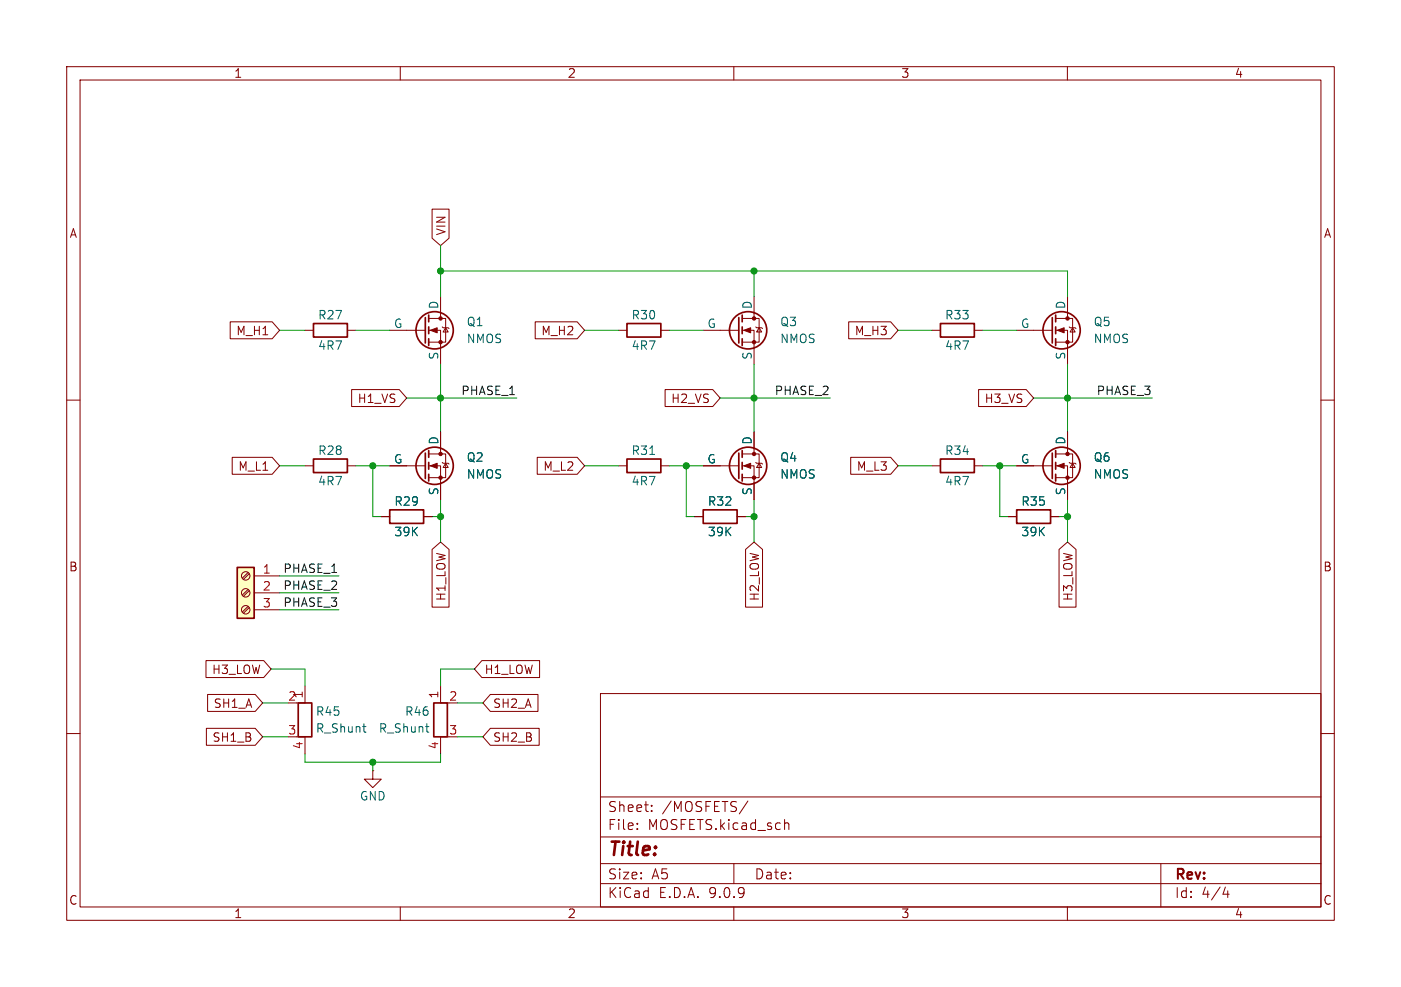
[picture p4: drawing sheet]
(kicad_sch
 (version 20250114)
 (generator "eeschema")
 (generator_version "9.0")
 (paper "A5")
 (lib_symbols
  (symbol "Connector:Screw_Terminal_01x03"
   (pin_names
    (offset 1.016) (hide yes)) (exclude_from_sim no) (in_bom yes) (on_board yes)
   (property "Reference" "J" (at 0 5.08 0) (effects (font (size 1.27 1.27))))
   (property "Value" "Screw_Terminal_01x03" (at 0 -5.08 0) (effects (font (size 1.27 1.27))))
   (property "Footprint" "" (at 0 0 0) (effects (font (size 1.27 1.27)) (hide yes)))
   (property "Datasheet" "~" (at 0 0 0) (effects (font (size 1.27 1.27)) (hide yes)))
   (property "Description" "Generic screw terminal, single row, 01x03, script generated (kicad-library-utils/schlib/autogen/connector/)" (at 0 0 0) (effects (font (size 1.27 1.27)) (hide yes)))
   (symbol "Screw_Terminal_01x03_1_1"
    (rectangle (start -1.27 3.81) (end 1.27 -3.81) (stroke (width 0.254) (type default)) (fill (type background)))
    (polyline (pts (xy -0.5334 2.8702) (xy 0.3302 2.032)) (stroke (width 0.1524) (type default)) (fill (type none)))
    (polyline (pts (xy -0.5334 0.3302) (xy 0.3302 -0.508)) (stroke (width 0.1524) (type default)) (fill (type none)))
    (polyline (pts (xy -0.5334 -2.2098) (xy 0.3302 -3.048)) (stroke (width 0.1524) (type default)) (fill (type none)))
    (polyline (pts (xy -0.3556 3.048) (xy 0.508 2.2098)) (stroke (width 0.1524) (type default)) (fill (type none)))
    (polyline (pts (xy -0.3556 0.508) (xy 0.508 -0.3302)) (stroke (width 0.1524) (type default)) (fill (type none)))
    (polyline (pts (xy -0.3556 -2.032) (xy 0.508 -2.8702)) (stroke (width 0.1524) (type default)) (fill (type none)))
    (circle (center 0 2.54) (radius 0.635) (stroke (width 0.1524) (type default)) (fill (type none)))
    (circle (center 0 0) (radius 0.635) (stroke (width 0.1524) (type default)) (fill (type none)))
    (circle (center 0 -2.54) (radius 0.635) (stroke (width 0.1524) (type default)) (fill (type none)))
    (pin passive line (at -5.08 2.54 0) (length 3.81) (name "Pin_1" (effects (font (size 1.27 1.27)))) (number "1" (effects (font (size 1.27 1.27)))))
    (pin passive line (at -5.08 0 0) (length 3.81) (name "Pin_2" (effects (font (size 1.27 1.27)))) (number "2" (effects (font (size 1.27 1.27)))))
    (pin passive line (at -5.08 -2.54 0) (length 3.81) (name "Pin_3" (effects (font (size 1.27 1.27)))) (number "3" (effects (font (size 1.27 1.27))))))
   (embedded_fonts no))
  (symbol "Device:R"
   (pin_numbers (hide yes))
   (pin_names
    (offset 0)) (exclude_from_sim no) (in_bom yes) (on_board yes)
   (property "Reference" "R" (at 2.032 0 90) (effects (font (size 1.27 1.27))))
   (property "Value" "R" (at 0 0 90) (effects (font (size 1.27 1.27))))
   (property "Footprint" "" (at -1.778 0 90) (effects (font (size 1.27 1.27)) (hide yes)))
   (property "Datasheet" "~" (at 0 0 0) (effects (font (size 1.27 1.27)) (hide yes)))
   (property "Description" "Resistor" (at 0 0 0) (effects (font (size 1.27 1.27)) (hide yes)))
   (symbol "R_0_1"
    (rectangle (start -1.016 -2.54) (end 1.016 2.54) (stroke (width 0.254) (type default)) (fill (type none))))
   (symbol "R_1_1"
    (pin passive line (at 0 3.81 270) (length 1.27) (name "~" (effects (font (size 1.27 1.27)))) (number "1" (effects (font (size 1.27 1.27)))))
    (pin passive line (at 0 -3.81 90) (length 1.27) (name "~" (effects (font (size 1.27 1.27)))) (number "2" (effects (font (size 1.27 1.27))))))
   (embedded_fonts no))
  (symbol "Device:R_Shunt"
   (pin_names
    (offset 0) (hide yes)) (exclude_from_sim no) (in_bom yes) (on_board yes)
   (property "Reference" "R" (at -2.032 0 90) (effects (font (size 1.27 1.27))))
   (property "Value" "R_Shunt" (at 0 0 90) (effects (font (size 1.27 1.27))))
   (property "Footprint" "" (at -1.778 0 90) (effects (font (size 1.27 1.27)) (hide yes)))
   (property "Datasheet" "~" (at 0 0 0) (effects (font (size 1.27 1.27)) (hide yes)))
   (property "Description" "Shunt resistor with Kelvin connections" (at 0 0 0) (effects (font (size 1.27 1.27)) (hide yes)))
   (symbol "R_Shunt_0_1"
    (rectangle (start -1.016 -2.54) (end 1.016 2.54) (stroke (width 0.254) (type default)) (fill (type none)))
    (polyline (pts (xy 0 -2.54) (xy 1.27 -2.54)) (stroke (width 0) (type default)) (fill (type none)))
    (polyline (pts (xy 1.27 2.54) (xy 0 2.54)) (stroke (width 0) (type default)) (fill (type none))))
   (symbol "R_Shunt_1_1"
    (pin passive line (at 0 5.08 270) (length 2.54) (name "~" (effects (font (size 1.27 1.27)))) (number "1" (effects (font (size 1.27 1.27)))))
    (pin passive line (at 0 -5.08 90) (length 2.54) (name "~" (effects (font (size 1.27 1.27)))) (number "4" (effects (font (size 1.27 1.27)))))
    (pin passive line (at 2.54 2.54 180) (length 1.27) (name "~" (effects (font (size 1.27 1.27)))) (number "2" (effects (font (size 1.27 1.27)))))
    (pin passive line (at 2.54 -2.54 180) (length 1.27) (name "~" (effects (font (size 1.27 1.27)))) (number "3" (effects (font (size 1.27 1.27))))))
   (embedded_fonts no))
  (symbol "Simulation_SPICE:NMOS"
   (pin_numbers (hide yes))
   (pin_names
    (offset 0)) (exclude_from_sim no) (in_bom yes) (on_board yes)
   (property "Reference" "Q" (at 5.08 1.27 0) (effects (font (size 1.27 1.27)) (justify left)))
   (property "Value" "NMOS" (at 5.08 -1.27 0) (effects (font (size 1.27 1.27)) (justify left)))
   (property "Footprint" "" (at 5.08 2.54 0) (effects (font (size 1.27 1.27)) (hide yes)))
   (property "Datasheet" "https://ngspice.sourceforge.io/docs/ngspice-html-manual/manual.xhtml#cha_MOSFETs" (at 0 -12.7 0) (effects (font (size 1.27 1.27)) (hide yes)))
   (property "Description" "N-MOSFET transistor, drain/source/gate" (at 0 0 0) (effects (font (size 1.27 1.27)) (hide yes)))
   (property "Sim.Device" "NMOS" (at 0 -17.145 0) (effects (font (size 1.27 1.27)) (hide yes)))
   (property "Sim.Type" "VDMOS" (at 0 -19.05 0) (effects (font (size 1.27 1.27)) (hide yes)))
   (property "Sim.Pins" "1=D 2=G 3=S" (at 0 -15.24 0) (effects (font (size 1.27 1.27)) (hide yes)))
   (symbol "NMOS_0_1"
    (polyline (pts (xy 0.254 1.905) (xy 0.254 -1.905)) (stroke (width 0.254) (type default)) (fill (type none)))
    (polyline (pts (xy 0.254 0) (xy -2.54 0)) (stroke (width 0) (type default)) (fill (type none)))
    (polyline (pts (xy 0.762 2.286) (xy 0.762 1.27)) (stroke (width 0.254) (type default)) (fill (type none)))
    (polyline (pts (xy 0.762 0.508) (xy 0.762 -0.508)) (stroke (width 0.254) (type default)) (fill (type none)))
    (polyline (pts (xy 0.762 -1.27) (xy 0.762 -2.286)) (stroke (width 0.254) (type default)) (fill (type none)))
    (polyline (pts (xy 0.762 -1.778) (xy 3.302 -1.778) (xy 3.302 1.778) (xy 0.762 1.778)) (stroke (width 0) (type default)) (fill (type none)))
    (polyline (pts (xy 1.016 0) (xy 2.032 0.381) (xy 2.032 -0.381) (xy 1.016 0)) (stroke (width 0) (type default)) (fill (type outline)))
    (circle (center 1.651 0) (radius 2.794) (stroke (width 0.254) (type default)) (fill (type none)))
    (polyline (pts (xy 2.54 2.54) (xy 2.54 1.778)) (stroke (width 0) (type default)) (fill (type none)))
    (circle (center 2.54 1.778) (radius 0.254) (stroke (width 0) (type default)) (fill (type outline)))
    (circle (center 2.54 -1.778) (radius 0.254) (stroke (width 0) (type default)) (fill (type outline)))
    (polyline (pts (xy 2.54 -2.54) (xy 2.54 0) (xy 0.762 0)) (stroke (width 0) (type default)) (fill (type none)))
    (polyline (pts (xy 2.794 0.508) (xy 2.921 0.381) (xy 3.683 0.381) (xy 3.81 0.254)) (stroke (width 0) (type default)) (fill (type none)))
    (polyline (pts (xy 3.302 0.381) (xy 2.921 -0.254) (xy 3.683 -0.254) (xy 3.302 0.381)) (stroke (width 0) (type default)) (fill (type none))))
   (symbol "NMOS_1_1"
    (pin input line (at -5.08 0 0) (length 2.54) (name "G" (effects (font (size 1.27 1.27)))) (number "2" (effects (font (size 1.27 1.27)))))
    (pin passive line (at 2.54 5.08 270) (length 2.54) (name "D" (effects (font (size 1.27 1.27)))) (number "1" (effects (font (size 1.27 1.27)))))
    (pin passive line (at 2.54 -5.08 90) (length 2.54) (name "S" (effects (font (size 1.27 1.27)))) (number "3" (effects (font (size 1.27 1.27))))))
   (embedded_fonts no))
  (symbol "power:GND"
   (power)
   (pin_numbers (hide yes))
   (pin_names
    (offset 0) (hide yes)) (exclude_from_sim no) (in_bom yes) (on_board yes)
   (property "Reference" "#PWR" (at 0 -6.35 0) (effects (font (size 1.27 1.27)) (hide yes)))
   (property "Value" "GND" (at 0 -3.81 0) (effects (font (size 1.27 1.27))))
   (property "Footprint" "" (at 0 0 0) (effects (font (size 1.27 1.27)) (hide yes)))
   (property "Datasheet" "" (at 0 0 0) (effects (font (size 1.27 1.27)) (hide yes)))
   (property "Description" "Power symbol creates a global label with name \"GND\" , ground" (at 0 0 0) (effects (font (size 1.27 1.27)) (hide yes)))
   (symbol "GND_0_1"
    (polyline (pts (xy 0 0) (xy 0 -1.27) (xy 1.27 -1.27) (xy 0 -2.54) (xy -1.27 -1.27) (xy 0 -1.27)) (stroke (width 0) (type default)) (fill (type none))))
   (symbol "GND_1_1"
    (pin power_in line (at 0 0 270) (length 0) (name "~" (effects (font (size 1.27 1.27)))) (number "1" (effects (font (size 1.27 1.27))))))
   (embedded_fonts no)))
 (junction
  (at 102.87 69.85)
  (diameter 0)
  (color 0 0 0 0))
 (junction
  (at 66.04 40.64)
  (diameter 0)
  (color 0 0 0 0))
 (junction
  (at 55.88 69.85)
  (diameter 0)
  (color 0 0 0 0))
 (junction
  (at 113.03 77.47)
  (diameter 0)
  (color 0 0 0 0))
 (junction
  (at 66.04 77.47)
  (diameter 0)
  (color 0 0 0 0))
 (junction
  (at 66.04 59.69)
  (diameter 0)
  (color 0 0 0 0))
 (junction
  (at 55.88 114.3)
  (diameter 0)
  (color 0 0 0 0))
 (junction
  (at 160.02 77.47)
  (diameter 0)
  (color 0 0 0 0))
 (junction
  (at 160.02 59.69)
  (diameter 0)
  (color 0 0 0 0))
 (junction
  (at 149.86 69.85)
  (diameter 0)
  (color 0 0 0 0))
 (junction
  (at 113.03 59.69)
  (diameter 0)
  (color 0 0 0 0))
 (junction
  (at 113.03 40.64)
  (diameter 0)
  (color 0 0 0 0))
 (wire
  (pts (xy 60.96 59.69) (xy 66.04 59.69))
  (stroke (width 0) (type default)))
 (wire
  (pts (xy 41.91 91.44) (xy 50.8 91.44))
  (stroke (width 0) (type default)))
 (wire
  (pts (xy 45.72 114.3) (xy 55.88 114.3))
  (stroke (width 0) (type default)))
 (wire
  (pts (xy 113.03 44.45) (xy 113.03 40.64))
  (stroke (width 0) (type default)))
 (wire
  (pts (xy 53.34 69.85) (xy 55.88 69.85))
  (stroke (width 0) (type default)))
 (wire
  (pts (xy 147.32 49.53) (xy 152.4 49.53))
  (stroke (width 0) (type default)))
 (wire
  (pts (xy 71.12 100.33) (xy 66.04 100.33))
  (stroke (width 0) (type default)))
 (wire
  (pts (xy 41.91 69.85) (xy 45.72 69.85))
  (stroke (width 0) (type default)))
 (wire
  (pts (xy 53.34 49.53) (xy 58.42 49.53))
  (stroke (width 0) (type default)))
 (wire
  (pts (xy 151.13 77.47) (xy 149.86 77.47))
  (stroke (width 0) (type default)))
 (wire
  (pts (xy 102.87 69.85) (xy 102.87 77.47))
  (stroke (width 0) (type default)))
 (wire
  (pts (xy 149.86 69.85) (xy 152.4 69.85))
  (stroke (width 0) (type default)))
 (wire
  (pts (xy 45.72 113.03) (xy 45.72 114.3))
  (stroke (width 0) (type default)))
 (wire
  (pts (xy 64.77 77.47) (xy 66.04 77.47))
  (stroke (width 0) (type default)))
 (wire
  (pts (xy 113.03 40.64) (xy 66.04 40.64))
  (stroke (width 0) (type default)))
 (wire
  (pts (xy 160.02 44.45) (xy 160.02 40.64))
  (stroke (width 0) (type default)))
 (wire
  (pts (xy 134.62 69.85) (xy 139.7 69.85))
  (stroke (width 0) (type default)))
 (wire
  (pts (xy 41.91 86.36) (xy 50.8 86.36))
  (stroke (width 0) (type default)))
 (wire
  (pts (xy 39.37 110.49) (xy 43.18 110.49))
  (stroke (width 0) (type default)))
 (wire
  (pts (xy 158.75 77.47) (xy 160.02 77.47))
  (stroke (width 0) (type default)))
 (wire
  (pts (xy 160.02 77.47) (xy 160.02 74.93))
  (stroke (width 0) (type default)))
 (wire
  (pts (xy 134.62 49.53) (xy 139.7 49.53))
  (stroke (width 0) (type default)))
 (wire
  (pts (xy 160.02 77.47) (xy 160.02 81.28))
  (stroke (width 0) (type default)))
 (wire
  (pts (xy 113.03 59.69) (xy 113.03 64.77))
  (stroke (width 0) (type default)))
 (wire
  (pts (xy 66.04 59.69) (xy 77.47 59.69))
  (stroke (width 0) (type default)))
 (wire
  (pts (xy 113.03 77.47) (xy 113.03 81.28))
  (stroke (width 0) (type default)))
 (wire
  (pts (xy 66.04 77.47) (xy 66.04 74.93))
  (stroke (width 0) (type default)))
 (wire
  (pts (xy 55.88 69.85) (xy 55.88 77.47))
  (stroke (width 0) (type default)))
 (wire
  (pts (xy 45.72 100.33) (xy 45.72 102.87))
  (stroke (width 0) (type default)))
 (wire
  (pts (xy 55.88 69.85) (xy 58.42 69.85))
  (stroke (width 0) (type default)))
 (wire
  (pts (xy 113.03 59.69) (xy 124.46 59.69))
  (stroke (width 0) (type default)))
 (wire
  (pts (xy 111.76 77.47) (xy 113.03 77.47))
  (stroke (width 0) (type default)))
 (wire
  (pts (xy 39.37 105.41) (xy 43.18 105.41))
  (stroke (width 0) (type default)))
 (wire
  (pts (xy 41.91 49.53) (xy 45.72 49.53))
  (stroke (width 0) (type default)))
 (wire
  (pts (xy 100.33 69.85) (xy 102.87 69.85))
  (stroke (width 0) (type default)))
 (wire
  (pts (xy 149.86 69.85) (xy 149.86 77.47))
  (stroke (width 0) (type default)))
 (wire
  (pts (xy 102.87 69.85) (xy 105.41 69.85))
  (stroke (width 0) (type default)))
 (wire
  (pts (xy 66.04 59.69) (xy 66.04 64.77))
  (stroke (width 0) (type default)))
 (wire
  (pts (xy 147.32 69.85) (xy 149.86 69.85))
  (stroke (width 0) (type default)))
 (wire
  (pts (xy 160.02 40.64) (xy 113.03 40.64))
  (stroke (width 0) (type default)))
 (wire
  (pts (xy 160.02 59.69) (xy 160.02 64.77))
  (stroke (width 0) (type default)))
 (wire
  (pts (xy 154.94 59.69) (xy 160.02 59.69))
  (stroke (width 0) (type default)))
 (wire
  (pts (xy 160.02 54.61) (xy 160.02 59.69))
  (stroke (width 0) (type default)))
 (wire
  (pts (xy 66.04 114.3) (xy 66.04 113.03))
  (stroke (width 0) (type default)))
 (wire
  (pts (xy 72.39 105.41) (xy 68.58 105.41))
  (stroke (width 0) (type default)))
 (wire
  (pts (xy 55.88 115.57) (xy 55.88 114.3))
  (stroke (width 0) (type default)))
 (wire
  (pts (xy 66.04 77.47) (xy 66.04 81.28))
  (stroke (width 0) (type default)))
 (wire
  (pts (xy 66.04 36.83) (xy 66.04 40.64))
  (stroke (width 0) (type default)))
 (wire
  (pts (xy 87.63 69.85) (xy 92.71 69.85))
  (stroke (width 0) (type default)))
 (wire
  (pts (xy 100.33 49.53) (xy 105.41 49.53))
  (stroke (width 0) (type default)))
 (wire
  (pts (xy 66.04 40.64) (xy 66.04 44.45))
  (stroke (width 0) (type default)))
 (wire
  (pts (xy 55.88 114.3) (xy 66.04 114.3))
  (stroke (width 0) (type default)))
 (wire
  (pts (xy 72.39 110.49) (xy 68.58 110.49))
  (stroke (width 0) (type default)))
 (wire
  (pts (xy 40.64 100.33) (xy 45.72 100.33))
  (stroke (width 0) (type default)))
 (wire
  (pts (xy 107.95 59.69) (xy 113.03 59.69))
  (stroke (width 0) (type default)))
 (wire
  (pts (xy 113.03 77.47) (xy 113.03 74.93))
  (stroke (width 0) (type default)))
 (wire
  (pts (xy 160.02 59.69) (xy 172.72 59.69))
  (stroke (width 0) (type default)))
 (wire
  (pts (xy 57.15 77.47) (xy 55.88 77.47))
  (stroke (width 0) (type default)))
 (wire
  (pts (xy 66.04 54.61) (xy 66.04 59.69))
  (stroke (width 0) (type default)))
 (wire
  (pts (xy 41.91 88.9) (xy 50.8 88.9))
  (stroke (width 0) (type default)))
 (wire
  (pts (xy 87.63 49.53) (xy 92.71 49.53))
  (stroke (width 0) (type default)))
 (wire
  (pts (xy 66.04 100.33) (xy 66.04 102.87))
  (stroke (width 0) (type default)))
 (wire
  (pts (xy 113.03 54.61) (xy 113.03 59.69))
  (stroke (width 0) (type default)))
 (wire
  (pts (xy 104.14 77.47) (xy 102.87 77.47))
  (stroke (width 0) (type default)))
 (label "PHASE_3"
  (at 50.8 91.44 180)
  (effects (font (size 1.27 1.27)) (justify right bottom)))
 (label "PHASE_2"
  (at 50.8 88.9 180)
  (effects (font (size 1.27 1.27)) (justify right bottom)))
 (label "PHASE_1"
  (at 77.47 59.69 180)
  (effects (font (size 1.27 1.27)) (justify right bottom)))
 (label "PHASE_3"
  (at 172.72 59.69 180)
  (effects (font (size 1.27 1.27)) (justify right bottom)))
 (label "PHASE_1"
  (at 50.8 86.36 180)
  (effects (font (size 1.27 1.27)) (justify right bottom)))
 (label "PHASE_2"
  (at 124.46 59.69 180)
  (effects (font (size 1.27 1.27)) (justify right bottom)))
 (global_label "H1_VS"
  (shape input)
  (at 60.96 59.69 180)
  (fields_autoplaced yes)
  (effects (font (size 1.27 1.27)) (justify right))
  (property "Intersheetrefs" "${INTERSHEET_REFS}" (at 52.1691 59.69 0) (effects (font (size 1.27 1.27)) (justify right) (hide yes))))
 (global_label "H3_LOW"
  (shape input)
  (at 40.64 100.33 180)
  (fields_autoplaced yes)
  (effects (font (size 1.27 1.27)) (justify right))
  (property "Intersheetrefs" "${INTERSHEET_REFS}" (at 30.3372 100.33 0) (effects (font (size 1.27 1.27)) (justify right) (hide yes))))
 (global_label "SH2_B"
  (shape input)
  (at 72.39 110.49 0)
  (fields_autoplaced yes)
  (effects (font (size 1.27 1.27)) (justify left))
  (property "Intersheetrefs" "${INTERSHEET_REFS}" (at 81.3623 110.49 0) (effects (font (size 1.27 1.27)) (justify left) (hide yes))))
 (global_label "H2_VS"
  (shape input)
  (at 107.95 59.69 180)
  (fields_autoplaced yes)
  (effects (font (size 1.27 1.27)) (justify right))
  (property "Intersheetrefs" "${INTERSHEET_REFS}" (at 99.1591 59.69 0) (effects (font (size 1.27 1.27)) (justify right) (hide yes))))
 (global_label "M_L1"
  (shape input)
  (at 41.91 69.85 180)
  (fields_autoplaced yes)
  (effects (font (size 1.27 1.27)) (justify right))
  (property "Intersheetrefs" "${INTERSHEET_REFS}" (at 34.2682 69.85 0) (effects (font (size 1.27 1.27)) (justify right) (hide yes))))
 (global_label "M_L3"
  (shape input)
  (at 134.62 69.85 180)
  (fields_autoplaced yes)
  (effects (font (size 1.27 1.27)) (justify right))
  (property "Intersheetrefs" "${INTERSHEET_REFS}" (at 126.9782 69.85 0) (effects (font (size 1.27 1.27)) (justify right) (hide yes))))
 (global_label "H1_LOW"
  (shape input)
  (at 71.12 100.33 0)
  (fields_autoplaced yes)
  (effects (font (size 1.27 1.27)) (justify left))
  (property "Intersheetrefs" "${INTERSHEET_REFS}" (at 81.4228 100.33 0) (effects (font (size 1.27 1.27)) (justify left) (hide yes))))
 (global_label "M_H2"
  (shape input)
  (at 87.63 49.53 180)
  (fields_autoplaced yes)
  (effects (font (size 1.27 1.27)) (justify right))
  (property "Intersheetrefs" "${INTERSHEET_REFS}" (at 79.6858 49.53 0) (effects (font (size 1.27 1.27)) (justify right) (hide yes))))
 (global_label "SH2_A"
  (shape input)
  (at 72.39 105.41 0)
  (fields_autoplaced yes)
  (effects (font (size 1.27 1.27)) (justify left))
  (property "Intersheetrefs" "${INTERSHEET_REFS}" (at 81.1809 105.41 0) (effects (font (size 1.27 1.27)) (justify left) (hide yes))))
 (global_label "H3_VS"
  (shape input)
  (at 154.94 59.69 180)
  (fields_autoplaced yes)
  (effects (font (size 1.27 1.27)) (justify right))
  (property "Intersheetrefs" "${INTERSHEET_REFS}" (at 146.1491 59.69 0) (effects (font (size 1.27 1.27)) (justify right) (hide yes))))
 (global_label "H3_LOW"
  (shape input)
  (at 160.02 81.28 270)
  (fields_autoplaced yes)
  (effects (font (size 1.27 1.27)) (justify right))
  (property "Intersheetrefs" "${INTERSHEET_REFS}" (at 160.02 91.5828 90) (effects (font (size 1.27 1.27)) (justify right) (hide yes))))
 (global_label "SH1_A"
  (shape input)
  (at 39.37 105.41 180)
  (fields_autoplaced yes)
  (effects (font (size 1.27 1.27)) (justify right))
  (property "Intersheetrefs" "${INTERSHEET_REFS}" (at 30.5791 105.41 0) (effects (font (size 1.27 1.27)) (justify right) (hide yes))))
 (global_label "H2_LOW"
  (shape input)
  (at 113.03 81.28 270)
  (fields_autoplaced yes)
  (effects (font (size 1.27 1.27)) (justify right))
  (property "Intersheetrefs" "${INTERSHEET_REFS}" (at 113.03 91.5828 90) (effects (font (size 1.27 1.27)) (justify right) (hide yes))))
 (global_label "VIN"
  (shape input)
  (at 66.04 36.83 90)
  (fields_autoplaced yes)
  (effects (font (size 1.27 1.27)) (justify left))
  (property "Intersheetrefs" "${INTERSHEET_REFS}" (at 66.04 30.8209 90) (effects (font (size 1.27 1.27)) (justify left) (hide yes))))
 (global_label "M_H3"
  (shape input)
  (at 134.62 49.53 180)
  (fields_autoplaced yes)
  (effects (font (size 1.27 1.27)) (justify right))
  (property "Intersheetrefs" "${INTERSHEET_REFS}" (at 126.6758 49.53 0) (effects (font (size 1.27 1.27)) (justify right) (hide yes))))
 (global_label "M_L2"
  (shape input)
  (at 87.63 69.85 180)
  (fields_autoplaced yes)
  (effects (font (size 1.27 1.27)) (justify right))
  (property "Intersheetrefs" "${INTERSHEET_REFS}" (at 79.9882 69.85 0) (effects (font (size 1.27 1.27)) (justify right) (hide yes))))
 (global_label "H1_LOW"
  (shape input)
  (at 66.04 81.28 270)
  (fields_autoplaced yes)
  (effects (font (size 1.27 1.27)) (justify right))
  (property "Intersheetrefs" "${INTERSHEET_REFS}" (at 66.04 91.5828 90) (effects (font (size 1.27 1.27)) (justify right) (hide yes))))
 (global_label "SH1_B"
  (shape input)
  (at 39.37 110.49 180)
  (fields_autoplaced yes)
  (effects (font (size 1.27 1.27)) (justify right))
  (property "Intersheetrefs" "${INTERSHEET_REFS}" (at 30.3977 110.49 0) (effects (font (size 1.27 1.27)) (justify right) (hide yes))))
 (global_label "M_H1"
  (shape input)
  (at 41.91 49.53 180)
  (fields_autoplaced yes)
  (effects (font (size 1.27 1.27)) (justify right))
  (property "Intersheetrefs" "${INTERSHEET_REFS}" (at 33.9658 49.53 0) (effects (font (size 1.27 1.27)) (justify right) (hide yes))))
 (symbol
  (lib_id "Device:R")
  (at 107.95 77.47 90)
  (unit 1)
  (exclude_from_sim no)
  (in_bom yes)
  (on_board yes)
  (dnp no)
  (property "Reference" "R32" (at 107.95 75.184 90) (effects (font (size 1.27 1.27))))
  (property "Value" "39K" (at 107.95 79.756 90) (effects (font (size 1.27 1.27))))
  (property "Footprint" "Resistor_SMD:R_0603_1608Metric" (at 107.95 79.248 90) (effects (font (size 1.27 1.27)) (hide yes)))
  (property "Datasheet" "~" (at 107.95 77.47 0) (effects (font (size 1.27 1.27)) (hide yes)))
  (property "Description" "Resistor" (at 107.95 77.47 0) (effects (font (size 1.27 1.27)) (hide yes)))
  (pin "1")
  (pin "2"))
 (symbol
  (lib_id "Device:R_Shunt")
  (at 45.72 107.95 0)
  (mirror y)
  (unit 1)
  (exclude_from_sim no)
  (in_bom yes)
  (on_board yes)
  (dnp no)
  (property "Reference" "R45" (at 47.244 106.68 0) (effects (font (size 1.27 1.27)) (justify right)))
  (property "Value" "R_Shunt" (at 47.244 109.22 0) (effects (font (size 1.27 1.27)) (justify right)))
  (property "Footprint" "Resistor_SMD:R_Shunt_Ohmite_LVK20" (at 47.498 107.95 90) (effects (font (size 1.27 1.27)) (hide yes)))
  (property "Datasheet" "~" (at 45.72 107.95 0) (effects (font (size 1.27 1.27)) (hide yes)))
  (property "Description" "Shunt resistor with Kelvin connections" (at 45.72 107.95 0) (effects (font (size 1.27 1.27)) (hide yes)))
  (pin "2")
  (pin "4")
  (pin "1")
  (pin "3"))
 (symbol
  (lib_id "Device:R")
  (at 49.53 49.53 90)
  (unit 1)
  (exclude_from_sim no)
  (in_bom yes)
  (on_board yes)
  (dnp no)
  (property "Reference" "R27" (at 49.53 47.244 90) (effects (font (size 1.27 1.27))))
  (property "Value" "4R7" (at 49.53 51.816 90) (effects (font (size 1.27 1.27))))
  (property "Footprint" "Resistor_SMD:R_0603_1608Metric" (at 49.53 51.308 90) (effects (font (size 1.27 1.27)) (hide yes)))
  (property "Datasheet" "~" (at 49.53 49.53 0) (effects (font (size 1.27 1.27)) (hide yes)))
  (property "Description" "Resistor" (at 49.53 49.53 0) (effects (font (size 1.27 1.27)) (hide yes)))
  (pin "1")
  (pin "2"))
 (symbol
  (lib_id "Simulation_SPICE:NMOS")
  (at 63.5 69.85 0)
  (unit 1)
  (exclude_from_sim no)
  (in_bom yes)
  (on_board yes)
  (dnp no)
  (fields_autoplaced yes)
  (property "Reference" "Q2" (at 69.85 68.5799 0) (effects (font (size 1.27 1.27)) (justify left)))
  (property "Value" "NMOS" (at 69.85 71.1199 0) (effects (font (size 1.27 1.27)) (justify left)))
  (property "Footprint" "IRFS7530:TRANS_IRF3205S" (at 68.58 67.31 0) (effects (font (size 1.27 1.27)) (hide yes)))
  (property "Datasheet" "https://ngspice.sourceforge.io/docs/ngspice-html-manual/manual.xhtml#cha_MOSFETs" (at 63.5 82.55 0) (effects (font (size 1.27 1.27)) (hide yes)))
  (property "Description" "N-MOSFET transistor, drain/source/gate" (at 63.5 69.85 0) (effects (font (size 1.27 1.27)) (hide yes)))
  (property "Sim.Device" "NMOS" (at 63.5 86.995 0) (effects (font (size 1.27 1.27)) (hide yes)))
  (property "Sim.Type" "VDMOS" (at 63.5 88.9 0) (effects (font (size 1.27 1.27)) (hide yes)))
  (property "Sim.Pins" "1=D 2=G 3=S" (at 63.5 85.09 0) (effects (font (size 1.27 1.27)) (hide yes)))
  (pin "1")
  (pin "3")
  (pin "2"))
 (symbol
  (lib_id "Simulation_SPICE:NMOS")
  (at 157.48 69.85 0)
  (unit 1)
  (exclude_from_sim no)
  (in_bom yes)
  (on_board yes)
  (dnp no)
  (fields_autoplaced yes)
  (property "Reference" "Q6" (at 163.83 68.5799 0) (effects (font (size 1.27 1.27)) (justify left)))
  (property "Value" "NMOS" (at 163.83 71.1199 0) (effects (font (size 1.27 1.27)) (justify left)))
  (property "Footprint" "IRFS7530:TRANS_IRF3205S" (at 162.56 67.31 0) (effects (font (size 1.27 1.27)) (hide yes)))
  (property "Datasheet" "https://ngspice.sourceforge.io/docs/ngspice-html-manual/manual.xhtml#cha_MOSFETs" (at 157.48 82.55 0) (effects (font (size 1.27 1.27)) (hide yes)))
  (property "Description" "N-MOSFET transistor, drain/source/gate" (at 157.48 69.85 0) (effects (font (size 1.27 1.27)) (hide yes)))
  (property "Sim.Device" "NMOS" (at 157.48 86.995 0) (effects (font (size 1.27 1.27)) (hide yes)))
  (property "Sim.Type" "VDMOS" (at 157.48 88.9 0) (effects (font (size 1.27 1.27)) (hide yes)))
  (property "Sim.Pins" "1=D 2=G 3=S" (at 157.48 85.09 0) (effects (font (size 1.27 1.27)) (hide yes)))
  (pin "1")
  (pin "3")
  (pin "2"))
 (symbol
  (lib_id "Device:R")
  (at 143.51 69.85 90)
  (unit 1)
  (exclude_from_sim no)
  (in_bom yes)
  (on_board yes)
  (dnp no)
  (property "Reference" "R34" (at 143.51 67.564 90) (effects (font (size 1.27 1.27))))
  (property "Value" "4R7" (at 143.51 72.136 90) (effects (font (size 1.27 1.27))))
  (property "Footprint" "Resistor_SMD:R_0603_1608Metric" (at 143.51 71.628 90) (effects (font (size 1.27 1.27)) (hide yes)))
  (property "Datasheet" "~" (at 143.51 69.85 0) (effects (font (size 1.27 1.27)) (hide yes)))
  (property "Description" "Resistor" (at 143.51 69.85 0) (effects (font (size 1.27 1.27)) (hide yes)))
  (pin "1")
  (pin "2"))
 (symbol
  (lib_id "Device:R_Shunt")
  (at 66.04 107.95 0)
  (unit 1)
  (exclude_from_sim no)
  (in_bom yes)
  (on_board yes)
  (dnp no)
  (property "Reference" "R46" (at 64.516 106.68 0) (effects (font (size 1.27 1.27)) (justify right)))
  (property "Value" "R_Shunt" (at 64.516 109.22 0) (effects (font (size 1.27 1.27)) (justify right)))
  (property "Footprint" "Resistor_SMD:R_Shunt_Ohmite_LVK20" (at 64.262 107.95 90) (effects (font (size 1.27 1.27)) (hide yes)))
  (property "Datasheet" "~" (at 66.04 107.95 0) (effects (font (size 1.27 1.27)) (hide yes)))
  (property "Description" "Shunt resistor with Kelvin connections" (at 66.04 107.95 0) (effects (font (size 1.27 1.27)) (hide yes)))
  (pin "2")
  (pin "4")
  (pin "1")
  (pin "3"))
 (symbol
  (lib_id "Simulation_SPICE:NMOS")
  (at 110.49 69.85 0)
  (unit 1)
  (exclude_from_sim no)
  (in_bom yes)
  (on_board yes)
  (dnp no)
  (fields_autoplaced yes)
  (property "Reference" "Q4" (at 116.84 68.5799 0) (effects (font (size 1.27 1.27)) (justify left)))
  (property "Value" "NMOS" (at 116.84 71.1199 0) (effects (font (size 1.27 1.27)) (justify left)))
  (property "Footprint" "IRFS7530:TRANS_IRF3205S" (at 115.57 67.31 0) (effects (font (size 1.27 1.27)) (hide yes)))
  (property "Datasheet" "https://ngspice.sourceforge.io/docs/ngspice-html-manual/manual.xhtml#cha_MOSFETs" (at 110.49 82.55 0) (effects (font (size 1.27 1.27)) (hide yes)))
  (property "Description" "N-MOSFET transistor, drain/source/gate" (at 110.49 69.85 0) (effects (font (size 1.27 1.27)) (hide yes)))
  (property "Sim.Device" "NMOS" (at 110.49 86.995 0) (effects (font (size 1.27 1.27)) (hide yes)))
  (property "Sim.Type" "VDMOS" (at 110.49 88.9 0) (effects (font (size 1.27 1.27)) (hide yes)))
  (property "Sim.Pins" "1=D 2=G 3=S" (at 110.49 85.09 0) (effects (font (size 1.27 1.27)) (hide yes)))
  (pin "1")
  (pin "3")
  (pin "2"))
 (symbol
  (lib_id "Device:R")
  (at 96.52 49.53 90)
  (unit 1)
  (exclude_from_sim no)
  (in_bom yes)
  (on_board yes)
  (dnp no)
  (property "Reference" "R30" (at 96.52 47.244 90) (effects (font (size 1.27 1.27))))
  (property "Value" "4R7" (at 96.52 51.816 90) (effects (font (size 1.27 1.27))))
  (property "Footprint" "Resistor_SMD:R_0603_1608Metric" (at 96.52 51.308 90) (effects (font (size 1.27 1.27)) (hide yes)))
  (property "Datasheet" "~" (at 96.52 49.53 0) (effects (font (size 1.27 1.27)) (hide yes)))
  (property "Description" "Resistor" (at 96.52 49.53 0) (effects (font (size 1.27 1.27)) (hide yes)))
  (pin "1")
  (pin "2"))
 (symbol
  (lib_id "Device:R")
  (at 49.53 69.85 90)
  (unit 1)
  (exclude_from_sim no)
  (in_bom yes)
  (on_board yes)
  (dnp no)
  (property "Reference" "R28" (at 49.53 67.564 90) (effects (font (size 1.27 1.27))))
  (property "Value" "4R7" (at 49.53 72.136 90) (effects (font (size 1.27 1.27))))
  (property "Footprint" "Resistor_SMD:R_0603_1608Metric" (at 49.53 71.628 90) (effects (font (size 1.27 1.27)) (hide yes)))
  (property "Datasheet" "~" (at 49.53 69.85 0) (effects (font (size 1.27 1.27)) (hide yes)))
  (property "Description" "Resistor" (at 49.53 69.85 0) (effects (font (size 1.27 1.27)) (hide yes)))
  (pin "1")
  (pin "2"))
 (symbol
  (lib_id "Device:R")
  (at 96.52 69.85 90)
  (unit 1)
  (exclude_from_sim no)
  (in_bom yes)
  (on_board yes)
  (dnp no)
  (property "Reference" "R31" (at 96.52 67.564 90) (effects (font (size 1.27 1.27))))
  (property "Value" "4R7" (at 96.52 72.136 90) (effects (font (size 1.27 1.27))))
  (property "Footprint" "Resistor_SMD:R_0603_1608Metric" (at 96.52 71.628 90) (effects (font (size 1.27 1.27)) (hide yes)))
  (property "Datasheet" "~" (at 96.52 69.85 0) (effects (font (size 1.27 1.27)) (hide yes)))
  (property "Description" "Resistor" (at 96.52 69.85 0) (effects (font (size 1.27 1.27)) (hide yes)))
  (pin "1")
  (pin "2"))
 (symbol
  (lib_id "Simulation_SPICE:NMOS")
  (at 110.49 49.53 0)
  (unit 1)
  (exclude_from_sim no)
  (in_bom yes)
  (on_board yes)
  (dnp no)
  (fields_autoplaced yes)
  (property "Reference" "Q3" (at 116.84 48.2599 0) (effects (font (size 1.27 1.27)) (justify left)))
  (property "Value" "NMOS" (at 116.84 50.7999 0) (effects (font (size 1.27 1.27)) (justify left)))
  (property "Footprint" "IRFS7530:TRANS_IRF3205S" (at 115.57 46.99 0) (effects (font (size 1.27 1.27)) (hide yes)))
  (property "Datasheet" "https://ngspice.sourceforge.io/docs/ngspice-html-manual/manual.xhtml#cha_MOSFETs" (at 110.49 62.23 0) (effects (font (size 1.27 1.27)) (hide yes)))
  (property "Description" "N-MOSFET transistor, drain/source/gate" (at 110.49 49.53 0) (effects (font (size 1.27 1.27)) (hide yes)))
  (property "Sim.Device" "NMOS" (at 110.49 66.675 0) (effects (font (size 1.27 1.27)) (hide yes)))
  (property "Sim.Type" "VDMOS" (at 110.49 68.58 0) (effects (font (size 1.27 1.27)) (hide yes)))
  (property "Sim.Pins" "1=D 2=G 3=S" (at 110.49 64.77 0) (effects (font (size 1.27 1.27)) (hide yes)))
  (pin "1")
  (pin "3")
  (pin "2"))
 (symbol
  (lib_id "Device:R")
  (at 154.94 77.47 90)
  (unit 1)
  (exclude_from_sim no)
  (in_bom yes)
  (on_board yes)
  (dnp no)
  (property "Reference" "R35" (at 154.94 75.184 90) (effects (font (size 1.27 1.27))))
  (property "Value" "39K" (at 154.94 79.756 90) (effects (font (size 1.27 1.27))))
  (property "Footprint" "Resistor_SMD:R_0603_1608Metric" (at 154.94 79.248 90) (effects (font (size 1.27 1.27)) (hide yes)))
  (property "Datasheet" "~" (at 154.94 77.47 0) (effects (font (size 1.27 1.27)) (hide yes)))
  (property "Description" "Resistor" (at 154.94 77.47 0) (effects (font (size 1.27 1.27)) (hide yes)))
  (pin "1")
  (pin "2"))
 (symbol
  (lib_id "Simulation_SPICE:NMOS")
  (at 63.5 49.53 0)
  (unit 1)
  (exclude_from_sim no)
  (in_bom yes)
  (on_board yes)
  (dnp no)
  (fields_autoplaced yes)
  (property "Reference" "Q1" (at 69.85 48.2599 0) (effects (font (size 1.27 1.27)) (justify left)))
  (property "Value" "NMOS" (at 69.85 50.7999 0) (effects (font (size 1.27 1.27)) (justify left)))
  (property "Footprint" "IRFS7530:TRANS_IRF3205S" (at 68.58 46.99 0) (effects (font (size 1.27 1.27)) (hide yes)))
  (property "Datasheet" "https://ngspice.sourceforge.io/docs/ngspice-html-manual/manual.xhtml#cha_MOSFETs" (at 63.5 62.23 0) (effects (font (size 1.27 1.27)) (hide yes)))
  (property "Description" "N-MOSFET transistor, drain/source/gate" (at 63.5 49.53 0) (effects (font (size 1.27 1.27)) (hide yes)))
  (property "Sim.Device" "NMOS" (at 63.5 66.675 0) (effects (font (size 1.27 1.27)) (hide yes)))
  (property "Sim.Type" "VDMOS" (at 63.5 68.58 0) (effects (font (size 1.27 1.27)) (hide yes)))
  (property "Sim.Pins" "1=D 2=G 3=S" (at 63.5 64.77 0) (effects (font (size 1.27 1.27)) (hide yes)))
  (pin "1")
  (pin "3")
  (pin "2"))
 (symbol
  (lib_id "Connector:Screw_Terminal_01x03")
  (at 36.83 88.9 0)
  (mirror y)
  (unit 1)
  (exclude_from_sim no)
  (in_bom yes)
  (on_board yes)
  (dnp no)
  (fields_autoplaced yes)
  (property "Reference" "J2" (at 36.83 80.01 0) (effects (font (size 1.27 1.27)) (hide yes)))
  (property "Value" "Screw_Terminal_01x03" (at 36.83 82.55 0) (effects (font (size 1.27 1.27)) (hide yes)))
  (property "Footprint" "TerminalBlock_Phoenix:TerminalBlock_Phoenix_MKDS-1,5-3-5.08_1x03_P5.08mm_Horizontal" (at 36.83 88.9 0) (effects (font (size 1.27 1.27)) (hide yes)))
  (property "Datasheet" "~" (at 36.83 88.9 0) (effects (font (size 1.27 1.27)) (hide yes)))
  (property "Description" "Generic screw terminal, single row, 01x03, script generated (kicad-library-utils/schlib/autogen/connector/)" (at 36.83 88.9 0) (effects (font (size 1.27 1.27)) (hide yes)))
  (pin "1")
  (pin "2")
  (pin "3"))
 (symbol
  (lib_id "power:GND")
  (at 55.88 115.57 0)
  (unit 1)
  (exclude_from_sim no)
  (in_bom yes)
  (on_board yes)
  (dnp no)
  (property "Reference" "#PWR048" (at 55.88 121.92 0) (effects (font (size 1.27 1.27)) (hide yes)))
  (property "Value" "GND" (at 55.88 119.38 0) (effects (font (size 1.27 1.27))))
  (property "Footprint" "" (at 55.88 115.57 0) (effects (font (size 1.27 1.27)) (hide yes)))
  (property "Datasheet" "" (at 55.88 115.57 0) (effects (font (size 1.27 1.27)) (hide yes)))
  (property "Description" "Power symbol creates a global label with name \"GND\" , ground" (at 55.88 115.57 0) (effects (font (size 1.27 1.27)) (hide yes)))
  (pin "1"))
 (symbol
  (lib_id "Device:R")
  (at 60.96 77.47 90)
  (unit 1)
  (exclude_from_sim no)
  (in_bom yes)
  (on_board yes)
  (dnp no)
  (property "Reference" "R29" (at 60.96 75.184 90) (effects (font (size 1.27 1.27))))
  (property "Value" "39K" (at 60.96 79.756 90) (effects (font (size 1.27 1.27))))
  (property "Footprint" "Resistor_SMD:R_0603_1608Metric" (at 60.96 79.248 90) (effects (font (size 1.27 1.27)) (hide yes)))
  (property "Datasheet" "~" (at 60.96 77.47 0) (effects (font (size 1.27 1.27)) (hide yes)))
  (property "Description" "Resistor" (at 60.96 77.47 0) (effects (font (size 1.27 1.27)) (hide yes)))
  (pin "1")
  (pin "2"))
 (symbol
  (lib_id "Simulation_SPICE:NMOS")
  (at 157.48 49.53 0)
  (unit 1)
  (exclude_from_sim no)
  (in_bom yes)
  (on_board yes)
  (dnp no)
  (fields_autoplaced yes)
  (property "Reference" "Q5" (at 163.83 48.2599 0) (effects (font (size 1.27 1.27)) (justify left)))
  (property "Value" "NMOS" (at 163.83 50.7999 0) (effects (font (size 1.27 1.27)) (justify left)))
  (property "Footprint" "IRFS7530:TRANS_IRF3205S" (at 162.56 46.99 0) (effects (font (size 1.27 1.27)) (hide yes)))
  (property "Datasheet" "https://ngspice.sourceforge.io/docs/ngspice-html-manual/manual.xhtml#cha_MOSFETs" (at 157.48 62.23 0) (effects (font (size 1.27 1.27)) (hide yes)))
  (property "Description" "N-MOSFET transistor, drain/source/gate" (at 157.48 49.53 0) (effects (font (size 1.27 1.27)) (hide yes)))
  (property "Sim.Device" "NMOS" (at 157.48 66.675 0) (effects (font (size 1.27 1.27)) (hide yes)))
  (property "Sim.Type" "VDMOS" (at 157.48 68.58 0) (effects (font (size 1.27 1.27)) (hide yes)))
  (property "Sim.Pins" "1=D 2=G 3=S" (at 157.48 64.77 0) (effects (font (size 1.27 1.27)) (hide yes)))
  (pin "1")
  (pin "3")
  (pin "2"))
 (symbol
  (lib_id "Device:R")
  (at 143.51 49.53 90)
  (unit 1)
  (exclude_from_sim no)
  (in_bom yes)
  (on_board yes)
  (dnp no)
  (property "Reference" "R33" (at 143.51 47.244 90) (effects (font (size 1.27 1.27))))
  (property "Value" "4R7" (at 143.51 51.816 90) (effects (font (size 1.27 1.27))))
  (property "Footprint" "Resistor_SMD:R_0603_1608Metric" (at 143.51 51.308 90) (effects (font (size 1.27 1.27)) (hide yes)))
  (property "Datasheet" "~" (at 143.51 49.53 0) (effects (font (size 1.27 1.27)) (hide yes)))
  (property "Description" "Resistor" (at 143.51 49.53 0) (effects (font (size 1.27 1.27)) (hide yes)))
  (pin "1")
  (pin "2")))
